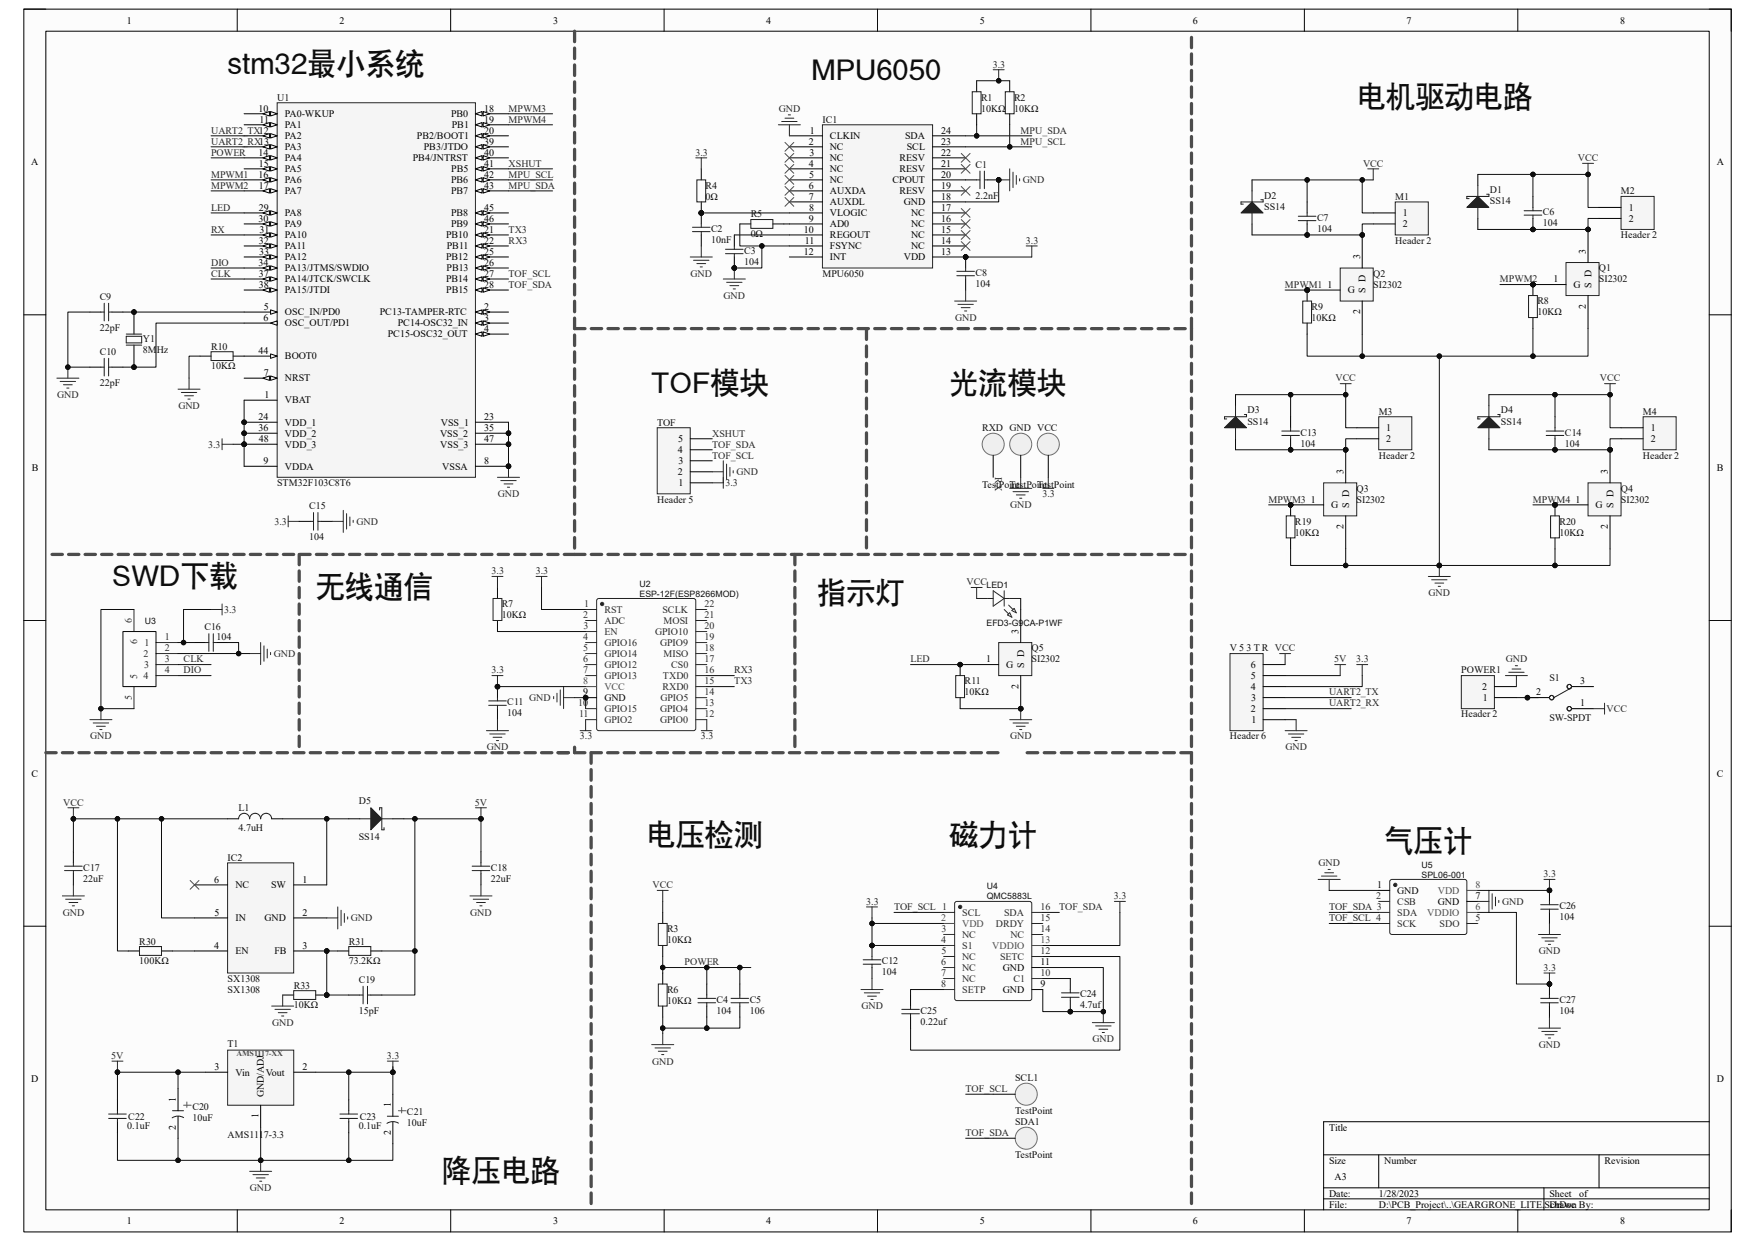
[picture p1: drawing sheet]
# Altium schematic sheet GEARDRONE_LITE.SchDoc
size A3

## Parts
C1  2.2nf  [C0603]
C2  10nf  [C0603]
C3  104  [C0603]
C4  104  [C0603]
C5  106  [C0603]
C6  104  [C0603]
C7  104  [C0603]
C8  104  [C0603]
C9  value 22pF  [C0603]  (hidden comment: 20pf)
C10  22pF  [C0603]
C11  104  [0603_C]
C12  104  [0603_C]
C13  104  [C0603]
C14  104  [C0603]
C15  104  [C0603]
C16  104  [C0603]
C17  22uf  [C0603]
C18  22uf  [C0603]
C19  15pf  [C0603]
C20  ECAP  [TAN-A-3216]  (value not drawn)
C21  ECAP  [TAN-A-3216]  (value not drawn)
C22  0.1uf  [C0603]
C23  0.1uf  [C0603]
C24  4.7uf  [0603_C]
C25  0.22uf  [0603_C]
C26  104  [0603_C]
C27  104  [0603_C]
D1  SS14  [SOD-323]
D2  SS14  [SOD-323]
D3  SS14  [SOD-323]
D4  SS14  [SOD-323]
D5  SS14  [SOD-323]
GND  TestPoint  [TestPoint]
IC1  MPU6050  [LC-QFN-24_4x4x05P]
IC2  SX1308  [LC-SOT-23-6]
L1  4.7uH  [CD43NP]
LED1  EFD3-G9CA-P1WF  [LED3528]
M1  Header 2  [HDR1X2]
M2  Header 2  [HDR1X2]
M3  Header 2  [HDR1X2]
M4  Header 2  [HDR1X2]
POWER1  Header 2  [HDR1X2]
Q1  SI2302  [LC-SOT-23(SOT-23-3)]
Q2  SI2302  [LC-SOT-23(SOT-23-3)]
Q3  SI2302  [LC-SOT-23(SOT-23-3)]
Q4  SI2302  [LC-SOT-23(SOT-23-3)]
Q5  SI2302  [LC-SOT-23(SOT-23-3)]
R1  value 10KΩ  [R0603]  (hidden comment: 10k)
R2  value 10KΩ  [R0603]  (hidden comment: 10k)
R3  value 10KΩ  [R0603]  (hidden comment: 10k)
R4  value 0Ω  [R0603]  (hidden comment: 0)
R5  value 0Ω  [R0603]  (hidden comment: 0)
R6  value 10KΩ  [R0603]  (hidden comment: 10k)
R7  value 10KΩ  [0603_R]  (hidden comment: 10k)
R8  value 10KΩ  [R0603]  (hidden comment: 10k)
R9  value 10KΩ  [R0603]  (hidden comment: 10k)
R10  10kΩ  [R0603]
R11  value 10KΩ  [0603_R]  (hidden comment: 10k)
R19  value 10KΩ  [R0603]  (hidden comment: 10k)
R20  value 10KΩ  [R0603]  (hidden comment: 10k)
R30  value 100KΩ  [R0603]  (hidden comment: 100k)
R31  value 73.2KΩ  [R0603]  (hidden comment: 73.2k)
R33  value 10KΩ  [R0603]  (hidden comment: 10k)
RXD  TestPoint  [TestPoint]
S1  SW-SPDT  [SW-TH_SS-12D10L5]
SCL1  TestPoint  [TestPoint]
SDA1  TestPoint  [TestPoint]
T1  AMS1117-3.3  [SOT230P700X180-4N-LM2940]
TOF  Header 5  [HDR1X5]
U1  STM32F103C8T6  [LC-LQFP-48_7x7x05P]
U2  ESP-12F(ESP8266MOD)  [WIFIM-SMD_ESP-12F-ESP8266MOD]
U3  SM04B-GHS-TB(LF)(SN)  [CONN-SMD_4P-P1.25_SM04B-GHS-TB-LF-SN]  (value not drawn)
U4  QMC5883L  [LPCC-16_L3.0-W3.0-P0.50-BL]
U5  SPL06-001  [SENSOR-SMD_SPL06-001]
V_5_3_T_R  Header 6  [HDR1X6]
VCC  TestPoint  [TestPoint]
Y1  Frequency: 8MHz  [SMD5032-2]  (hidden comment: 5032)

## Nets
3.3: C8.1 C11.1 C12.1 C15.2 C16.2 C21.1 C23.2 C26.1 C27.1 IC1.13(VDD) R1.1 R2.1 R4.2 R7.1 T1.2(Vout) TOF.1 U1.1(VBAT) U1.9(VDDA) U1.24(VDD_1) U1.36(VDD_2) U1.48(VDD_3) U2.1(RST) U2.8(VCC) U2.11(GPIO2) U2.12(GPIO0) U3.1 U4.2(VDD) U4.4(S1) U4.13(VDDIO) U5.6(VDDIO) U5.8(VDD) V_5_3_T_R.4 VCC.1(TestPoint)
5V: C18.2 C19.1 C20.1 C22.2 D5.2(K) R31.2 T1.3(Vin) V_5_3_T_R.5
GND: C1.2 C2.1 C3.2 C4.2 C5.2 C8.2 C9.1 C10.1 C11.2 C12.2 C15.1 C16.1 C17.1 C18.1 C20.2 C21.2 C22.1 C23.1 C24.1 C26.2 C27.2 GND.1(TestPoint) IC1.1(CLKIN) IC1.11(FSYNC) IC1.18(GND) IC2.2(GND) POWER1.2 Q1.2(S) Q2.2(S) Q3.2(S) Q4.2(S) Q5.2(S) R5.1 R6.2 R8.2 R9.1 R10.1 R11.1 R19.2 R20.2 R33.2 T1.1(GND/ADJ) TOF.2 U1.8(VSSA) U1.23(VSS_1) U1.35(VSS_2) U1.47(VSS_3) U2.9(GND) U2.10(GPIO15) U3.2 U3.5 U3.6 U4.9(GND) U4.11(GND) U5.1(GND) U5.7(GND) V_5_3_T_R.1
VCC: C6.2 C7.2 C13.2 C14.2 C17.2 D1.2(K) D2.2(K) D3.2(K) D4.2(K) IC2.5(IN) L1.1 LED1.2(A) M1.1 M2.1 M3.1 M4.1 R3.1 R30.1 S1.1 V_5_3_T_R.6
CLK: U1.37(PA14/JTCK/SWCLK) U3.3
DIO: U1.34(PA13/JTMS/SWDIO) U3.4
LED: Q5.1(G) R11.2 U1.29(PA8)
MPU_SCL: IC1.23(SCL) R2.2 U1.42(PB6)
MPU_SDA: IC1.24(SDA) R1.2 U1.43(PB7)
MPWM1: Q2.1(G) R9.2 U1.16(PA6)
MPWM2: Q1.1(G) R8.1 U1.17(PA7)
MPWM3: Q3.1(G) R19.1 U1.18(PB0)
MPWM4: Q4.1(G) R20.1 U1.19(PB1)
POWER: C4.1 C5.1 R3.2 R6.1 U1.14(PA4)
RX: RXD.1(TestPoint) U1.31(PA10)
RX3: U1.22(PB11) U2.16(TXD0)
TOF_SCL: SCL1.1(TestPoint) TOF.3 U1.27(PB14) U4.1(SCL) U5.4(SCK)
TOF_SDA: SDA1.1(TestPoint) TOF.4 U1.28(PB15) U4.16(SDA) U5.3(SDA)
TX3: U1.21(PB10) U2.15(RXD0)
UART2_RX: U1.13(PA3) V_5_3_T_R.2
UART2_TX: U1.12(PA2) V_5_3_T_R.3
XSHUT: TOF.5 U1.41(PB5)
NetC1_1: C1.1 IC1.20(CPOUT)
NetC2_2: C2.2 IC1.8(VLOGIC) R4.1
NetC3_1: C3.1 IC1.10(REGOUT)
NetC6_1: C6.1 D1.1(A) M2.2 Q1.3(D)
NetC7_1: C7.1 D2.1(A) M1.2 Q2.3(D)
NetC9_2: C9.2 U1.5(OSC_IN/PD0) Y1.2(OSC2)
NetC10_2: C10.2 U1.6(OSC_OUT/PD1) Y1.1(OSC1)
NetC13_1: C13.1 D3.1(A) M3.2 Q3.3(D)
NetC14_1: C14.1 D4.1(A) M4.2 Q4.3(D)
NetC19_2: C19.2 IC2.3(FB) R31.1 R33.1
NetC24_2: C24.2 U4.10(C1)
NetC25_1: C25.1 U4.12(SETC)
NetC25_2: C25.2 U4.8(SETP)
NetD5_1: D5.1(A) IC2.1(SW) L1.2
NetIC1_9: IC1.9(AD0) R5.2
NetIC2_4: IC2.4(EN) R30.2
NetLED1_1: LED1.1(K) Q5.3(D)
NetPOWER1_1: POWER1.1 S1.2
NetR7_2: R7.2 U2.3(EN)
NetR10_2: R10.2 U1.44(BOOT0)

Not connected (* = marked no-connect by the designer): IC1 2(NC)* 3(NC)* 4(NC)* 5(NC)* 6(AUXDA)* 7(AUXDL)* 12(INT) 14(NC)* 15(NC)* 16(NC)* 17(NC)* 19(RESV)* 21(RESV)* 22(RESV)*; IC2 6(NC)*; S1 3; U1 2(PC13-TAMPER-RTC) 3(PC14-OSC32_IN) 4(PC15-OSC32_OUT) 7(NRST) 10(PA0-WKUP) 11(PA1) 15(PA5) 20(PB2/BOOT1) 25(PB12) 26(PB13) 30(PA9) 32(PA11) 33(PA12) 38(PA15/JTDI) 39(PB3/JTDO) 40(PB4/JNTRST) 45(PB8) 46(PB9); U2 2(ADC) 4(GPIO16) 5(GPIO14) 6(GPIO12) 7(GPIO13) 13(GPIO4) 14(GPIO5) 17(CS0) 18(MISO) 19(GPIO9) 20(GPIO10) 21(MOSI) 22(SCLK); U4 3(NC) 5(NC) 6(NC) 7(NC) 14(NC) 15(DRDY); U5 2(CSB) 5(SDO)

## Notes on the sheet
- (near U1) stm32最小系统
- MPU6050
- 电机驱动电路
- (near TOF) TOF模块
- 光流模块
- SWD下载
- 无线通信
- 指示灯
- 电压检测
- 磁力计
- (near U5) 气压计
- 降压电路
